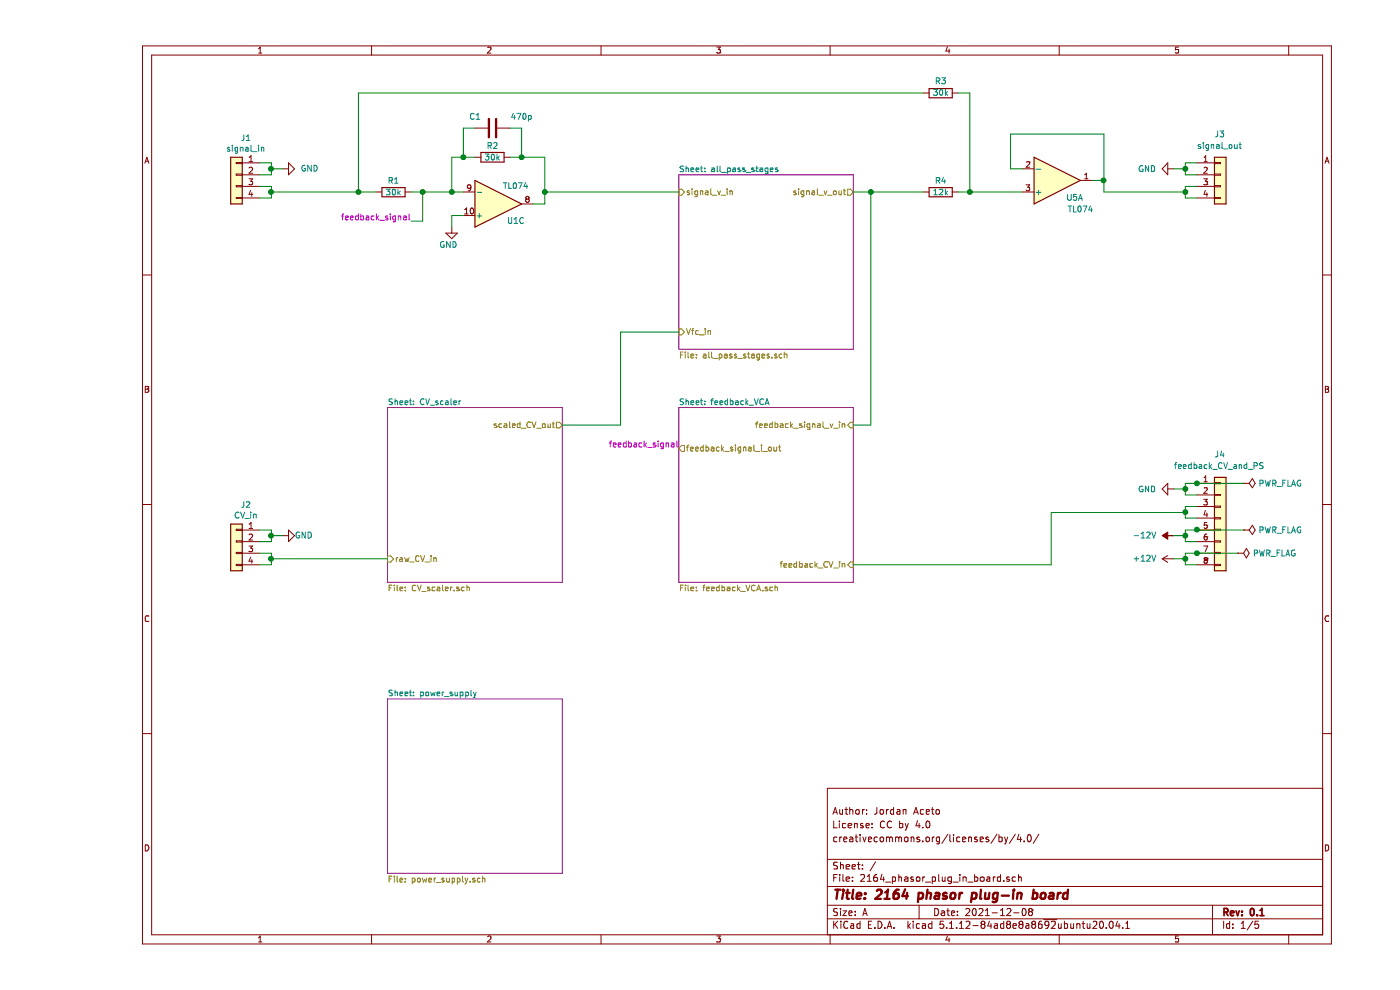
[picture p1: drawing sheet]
EESchema Schematic File Version 4
EELAYER 30 0
EELAYER END
$Descr A 11000 8500
encoding utf-8
Sheet 1 5
Title "2164 phasor plug-in board"
Date "2021-12-08"
Rev "0.1"
Comp ""
Comment1 "creativecommons.org/licenses/by/4.0/"
Comment2 "License: CC by 4.0"
Comment3 "Author: Jordan Aceto"
Comment4 ""
$EndDescr
Wire Wire Line
	1400 1700 1500 1700
Wire Wire Line
	1500 1600 1400 1600
Wire Wire Line
	1400 1500 1500 1500
Wire Wire Line
	1500 1500 1500 1450
Wire Wire Line
	1500 1400 1400 1400
Wire Wire Line
	9450 1400 9350 1400
Wire Wire Line
	9350 1400 9350 1450
Wire Wire Line
	9350 1500 9450 1500
Wire Wire Line
	9450 1600 9350 1600
Wire Wire Line
	9350 1700 9450 1700
Wire Wire Line
	9250 1450 9350 1450
Connection ~ 9350 1450
Wire Wire Line
	9350 1450 9350 1500
Wire Wire Line
	1500 1450 1600 1450
Connection ~ 1500 1450
Wire Wire Line
	1500 1450 1500 1400
Wire Wire Line
	9450 4450 9350 4450
Wire Wire Line
	9350 4350 9450 4350
Wire Wire Line
	9450 4550 9350 4550
Wire Wire Line
	9350 4550 9350 4600
Wire Wire Line
	9350 4650 9450 4650
Wire Wire Line
	9450 4750 9350 4750
Wire Wire Line
	9350 4750 9350 4800
Wire Wire Line
	9350 4850 9450 4850
Wire Wire Line
	9250 4600 9350 4600
Connection ~ 9350 4600
Wire Wire Line
	9350 4600 9350 4650
Wire Wire Line
	9250 4800 9350 4800
Connection ~ 9350 4800
Wire Wire Line
	9350 4800 9350 4850
Wire Wire Line
	9450 4150 9350 4150
Wire Wire Line
	9350 4150 9350 4200
Wire Wire Line
	9350 4250 9450 4250
Wire Wire Line
	9250 4200 9350 4200
Connection ~ 9350 4200
Wire Wire Line
	9350 4200 9350 4250
Wire Wire Line
	1400 4850 1500 4850
Wire Wire Line
	1500 4750 1400 4750
Wire Wire Line
	1400 4650 1500 4650
Wire Wire Line
	1500 4650 1500 4600
Wire Wire Line
	1500 4550 1400 4550
Wire Wire Line
	1500 4600 1600 4600
Connection ~ 1500 4600
Wire Wire Line
	1500 4600 1500 4550
Wire Wire Line
	1500 1600 1500 1650
Wire Wire Line
	1500 1650 2250 1650
Connection ~ 1500 1650
Wire Wire Line
	1500 1650 1500 1700
$Comp
L power:GND #PWR03
U 1 1
P 1600 4600
F 0 "#PWR03" H 1600 4350 50  0001 C CNN
F 1 "GND" V 1600 4500 50  0000 R CNN
F 2 "" H 1600 4600 50  0001 C CNN
F 3 "" H 1600 4600 50  0001 C CNN
	1    1600 4600
	0    -1   -1   0   
$EndComp
$Comp
L power:-12V #PWR048
U 1 1
P 9250 4600
F 0 "#PWR048" H 9250 4700 50  0001 C CNN
F 1 "-12V" V 9250 4850 50  0000 C CNN
F 2 "" H 9250 4600 50  0001 C CNN
F 3 "" H 9250 4600 50  0001 C CNN
	1    9250 4600
	0    -1   -1   0   
$EndComp
$Comp
L power:+12V #PWR049
U 1 1
P 9250 4800
F 0 "#PWR049" H 9250 4650 50  0001 C CNN
F 1 "+12V" V 9250 5050 50  0000 C CNN
F 2 "" H 9250 4800 50  0001 C CNN
F 3 "" H 9250 4800 50  0001 C CNN
	1    9250 4800
	0    -1   -1   0   
$EndComp
$Comp
L power:GND #PWR047
U 1 1
P 9250 4200
F 0 "#PWR047" H 9250 3950 50  0001 C CNN
F 1 "GND" V 9250 4050 50  0000 R CNN
F 2 "" H 9250 4200 50  0001 C CNN
F 3 "" H 9250 4200 50  0001 C CNN
	1    9250 4200
	0    1    1    0   
$EndComp
$Comp
L power:GND #PWR01
U 1 1
P 1600 1450
F 0 "#PWR01" H 1600 1200 50  0001 C CNN
F 1 "GND" V 1600 1300 50  0000 R CNN
F 2 "" H 1600 1450 50  0001 C CNN
F 3 "" H 1600 1450 50  0001 C CNN
	1    1600 1450
	0    -1   -1   0   
$EndComp
$Comp
L power:GND #PWR051
U 1 1
P 9250 1450
F 0 "#PWR051" H 9250 1200 50  0001 C CNN
F 1 "GND" V 9250 1300 50  0000 R CNN
F 2 "" H 9250 1450 50  0001 C CNN
F 3 "" H 9250 1450 50  0001 C CNN
	1    9250 1450
	0    1    1    0   
$EndComp
$Comp
L Device:R R1
U 1 1
P 2550 1650
F 0 "R1" V 2450 1650 50  0000 C CNN
F 1 "30k" V 2550 1650 50  0000 C CNN
F 2 "Resistor_SMD:R_0603_1608Metric" V 2480 1650 50  0001 C CNN
F 3 "~" H 2550 1650 50  0001 C CNN
	1    2550 1650
	0    1    1    0   
$EndComp
Wire Wire Line
	9350 1600 9350 1650
$Sheet
S 5000 1500 1500 1500
U 5F514F71
F0 "all_pass_stages" 50
F1 "all_pass_stages.sch" 50
F2 "Vfc_in" I L 5000 2850 50 
F3 "signal_v_in" I L 5000 1650 50 
F4 "signal_v_out" O R 6500 1650 50 
$EndSheet
$Sheet
S 5000 3500 1500 1500
U 5F7CDE5C
F0 "feedback_VCA" 50
F1 "feedback_VCA.sch" 50
F2 "feedback_signal_v_in" I R 6500 3650 50 
F3 "feedback_CV_in" I R 6500 4850 50 
F4 "feedback_signal_i_out" O L 5000 3850 50 
$EndSheet
Wire Wire Line
	9350 4350 9350 4400
$Sheet
S 2500 3500 1500 1500
U 5F8032E3
F0 "CV_scaler" 50
F1 "CV_scaler.sch" 50
F2 "raw_CV_in" I L 2500 4800 50 
F3 "scaled_CV_out" O R 4000 3650 50 
$EndSheet
Wire Wire Line
	1500 4750 1500 4800
$Sheet
S 2500 6000 1500 1500
U 5F817900
F0 "power_supply" 50
F1 "power_supply.sch" 50
$EndSheet
$Comp
L Connector_Generic:Conn_01x04 J1
U 1 1
P 1200 1500
F 0 "J1" H 1118 1817 50  0000 C CNN
F 1 "signal_in" H 1118 1726 50  0000 C CNN
F 2 "Connector_PinHeader_2.54mm:PinHeader_1x04_P2.54mm_Vertical" H 1200 1500 50  0001 C CNN
F 3 "~" H 1200 1500 50  0001 C CNN
	1    1200 1500
	-1   0    0    -1  
$EndComp
$Comp
L Connector_Generic:Conn_01x04 J2
U 1 1
P 1200 4650
F 0 "J2" H 1118 4967 50  0000 C CNN
F 1 "CV_in" H 1118 4876 50  0000 C CNN
F 2 "Connector_PinHeader_2.54mm:PinHeader_1x04_P2.54mm_Vertical" H 1200 4650 50  0001 C CNN
F 3 "~" H 1200 4650 50  0001 C CNN
	1    1200 4650
	-1   0    0    -1  
$EndComp
$Comp
L Connector_Generic:Conn_01x04 J3
U 1 1
P 9650 1500
F 0 "J3" H 9600 1850 50  0000 L CNN
F 1 "signal_out" H 9450 1750 50  0000 L CNN
F 2 "Connector_PinHeader_2.54mm:PinHeader_1x04_P2.54mm_Vertical" H 9650 1500 50  0001 C CNN
F 3 "~" H 9650 1500 50  0001 C CNN
	1    9650 1500
	1    0    0    -1  
$EndComp
$Comp
L Connector_Generic:Conn_01x08 J4
U 1 1
P 9650 4450
F 0 "J4" H 9600 5000 50  0000 L CNN
F 1 "feedback_CV_and_PS" H 9250 4900 50  0000 L CNN
F 2 "Connector_PinHeader_2.54mm:PinHeader_1x08_P2.54mm_Vertical" H 9650 4450 50  0001 C CNN
F 3 "~" H 9650 4450 50  0001 C CNN
	1    9650 4450
	1    0    0    -1  
$EndComp
Wire Wire Line
	3850 1650 5000 1650
Wire Wire Line
	8650 1650 9350 1650
Connection ~ 9350 1650
Wire Wire Line
	9350 1650 9350 1700
Wire Wire Line
	6500 3650 6650 3650
Wire Wire Line
	6650 3650 6650 1650
Wire Wire Line
	6500 1650 6650 1650
Connection ~ 6650 1650
Wire Wire Line
	6650 1650 7100 1650
Wire Wire Line
	6500 4850 8200 4850
Wire Wire Line
	8200 4850 8200 4400
Wire Wire Line
	8200 4400 9350 4400
Connection ~ 9350 4400
Wire Wire Line
	9350 4400 9350 4450
Wire Wire Line
	1500 4800 2500 4800
Connection ~ 1500 4800
Wire Wire Line
	1500 4800 1500 4850
Text Label 5000 3850 2    50   ~ 0
feedback_signal
Text Label 2700 1900 2    50   ~ 0
feedback_signal
Wire Wire Line
	2700 1900 2800 1900
Wire Wire Line
	2800 1900 2800 1650
Connection ~ 2800 1650
Wire Wire Line
	2800 1650 2700 1650
Wire Wire Line
	4000 3650 4500 3650
Wire Wire Line
	4500 3650 4500 2850
Wire Wire Line
	4500 2850 5000 2850
$Comp
L Device:R R2
U 1 1
P 3400 1350
AR Path="/5F96ACD6" Ref="R2"  Part="1" 
AR Path="/5F40097B/5F96ACD6" Ref="R?"  Part="1" 
F 0 "R2" V 3300 1350 50  0000 C CNN
F 1 "30k" V 3400 1350 50  0000 C CNN
F 2 "Resistor_SMD:R_0603_1608Metric" V 3330 1350 50  0001 C CNN
F 3 "~" H 3400 1350 50  0001 C CNN
	1    3400 1350
	0    1    1    0   
$EndComp
Wire Wire Line
	3050 1850 3050 1950
Wire Wire Line
	3150 1650 3050 1650
Wire Wire Line
	3050 1650 3050 1350
Wire Wire Line
	3050 1350 3150 1350
Connection ~ 3050 1650
Wire Wire Line
	3550 1350 3650 1350
Wire Wire Line
	3850 1750 3750 1750
Wire Wire Line
	3050 1850 3150 1850
$Comp
L Device:C C1
U 1 1
P 3400 1100
AR Path="/5F96ACE4" Ref="C1"  Part="1" 
AR Path="/5F40097B/5F96ACE4" Ref="C?"  Part="1" 
F 0 "C1" V 3300 950 50  0000 C CNN
F 1 "470p" V 3300 1350 50  0000 C CNN
F 2 "Capacitor_SMD:C_0603_1608Metric" H 3438 950 50  0001 C CNN
F 3 "~" H 3400 1100 50  0001 C CNN
	1    3400 1100
	0    1    1    0   
$EndComp
Wire Wire Line
	3250 1100 3150 1100
Wire Wire Line
	3150 1100 3150 1350
Connection ~ 3150 1350
Wire Wire Line
	3150 1350 3250 1350
Wire Wire Line
	3550 1100 3650 1100
Wire Wire Line
	3650 1100 3650 1350
Connection ~ 3650 1350
Wire Wire Line
	3650 1350 3850 1350
$Comp
L power:GND #PWR02
U 1 1
P 3050 1950
AR Path="/5F96ACF2" Ref="#PWR02"  Part="1" 
AR Path="/5F40097B/5F96ACF2" Ref="#PWR?"  Part="1" 
F 0 "#PWR02" H 3050 1700 50  0001 C CNN
F 1 "GND" H 3100 1800 50  0000 R CNN
F 2 "" H 3050 1950 50  0001 C CNN
F 3 "" H 3050 1950 50  0001 C CNN
	1    3050 1950
	1    0    0    -1  
$EndComp
$Comp
L Amplifier_Operational:TL074 U1
U 3 1
P 3450 1750
AR Path="/5F96ACF8" Ref="U1"  Part="3" 
AR Path="/5F40097B/5F96ACF8" Ref="U?"  Part="1" 
F 0 "U1" H 3600 1900 50  0000 C CNN
F 1 "TL074" H 3600 1600 50  0000 C CNN
F 2 "Package_SO:TSSOP-14_4.4x5mm_P0.65mm" H 3400 1850 50  0001 C CNN
F 3 "http://www.ti.com/lit/ds/symlink/tl071.pdf" H 3500 1950 50  0001 C CNN
	3    3450 1750
	1    0    0    1   
$EndComp
Wire Wire Line
	3850 1350 3850 1650
Wire Wire Line
	2800 1650 3050 1650
Connection ~ 3850 1650
Wire Wire Line
	3850 1650 3850 1750
$Comp
L Amplifier_Operational:TL074 U5
U 1 1
P 8250 1550
AR Path="/5F978E08" Ref="U5"  Part="1" 
AR Path="/5F4B7AF9/5F978E08" Ref="U?"  Part="2" 
F 0 "U5" H 8400 1700 50  0000 C CNN
F 1 "TL074" H 8450 1800 50  0000 C CNN
F 2 "Package_SO:TSSOP-14_4.4x5mm_P0.65mm" H 8200 1650 50  0001 C CNN
F 3 "http://www.ti.com/lit/ds/symlink/tl071.pdf" H 8300 1750 50  0001 C CNN
	1    8250 1550
	1    0    0    1   
$EndComp
Wire Wire Line
	7500 1650 7950 1650
Connection ~ 7500 1650
Wire Wire Line
	7500 1650 7400 1650
Wire Wire Line
	7500 800  7500 1650
Wire Wire Line
	7400 800  7500 800 
Wire Wire Line
	7950 1450 7850 1450
Wire Wire Line
	7850 1450 7850 1150
Wire Wire Line
	8650 1550 8550 1550
Wire Wire Line
	8650 1550 8650 1150
Wire Wire Line
	7850 1150 8650 1150
$Comp
L Device:R R3
U 1 1
P 7250 800
AR Path="/5F978DF8" Ref="R3"  Part="1" 
AR Path="/5F4B7AF9/5F978DF8" Ref="R?"  Part="1" 
F 0 "R3" V 7350 800 50  0000 C CNN
F 1 "30k" V 7250 800 50  0000 C CNN
F 2 "Resistor_SMD:R_0603_1608Metric" V 7180 800 50  0001 C CNN
F 3 "~" H 7250 800 50  0001 C CNN
	1    7250 800 
	0    -1   -1   0   
$EndComp
$Comp
L Device:R R4
U 1 1
P 7250 1650
AR Path="/5F978DF2" Ref="R4"  Part="1" 
AR Path="/5F4B7AF9/5F978DF2" Ref="R?"  Part="1" 
F 0 "R4" V 7150 1650 50  0000 C CNN
F 1 "12k" V 7250 1650 50  0000 C CNN
F 2 "Resistor_SMD:R_0603_1608Metric" V 7180 1650 50  0001 C CNN
F 3 "~" H 7250 1650 50  0001 C CNN
	1    7250 1650
	0    1    1    0   
$EndComp
Wire Wire Line
	8650 1650 8650 1550
Connection ~ 8650 1550
Wire Wire Line
	2250 1650 2250 800 
Wire Wire Line
	2250 800  7100 800 
Connection ~ 2250 1650
Wire Wire Line
	2250 1650 2400 1650
$Comp
L power:PWR_FLAG #FLG0101
U 1 1
P 9850 4150
F 0 "#FLG0101" H 9850 4225 50  0001 C CNN
F 1 "PWR_FLAG" V 9850 4278 50  0000 L CNN
F 2 "" H 9850 4150 50  0001 C CNN
F 3 "~" H 9850 4150 50  0001 C CNN
	1    9850 4150
	0    1    1    0   
$EndComp
$Comp
L power:PWR_FLAG #FLG0102
U 1 1
P 9850 4550
F 0 "#FLG0102" H 9850 4625 50  0001 C CNN
F 1 "PWR_FLAG" V 9850 4678 50  0000 L CNN
F 2 "" H 9850 4550 50  0001 C CNN
F 3 "~" H 9850 4550 50  0001 C CNN
	1    9850 4550
	0    1    1    0   
$EndComp
$Comp
L power:PWR_FLAG #FLG0103
U 1 1
P 9800 4750
F 0 "#FLG0103" H 9800 4825 50  0001 C CNN
F 1 "PWR_FLAG" V 9800 4878 50  0000 L CNN
F 2 "" H 9800 4750 50  0001 C CNN
F 3 "~" H 9800 4750 50  0001 C CNN
	1    9800 4750
	0    1    1    0   
$EndComp
Wire Wire Line
	9800 4750 9450 4750
Connection ~ 9450 4750
Wire Wire Line
	9850 4550 9450 4550
Connection ~ 9450 4550
Wire Wire Line
	9850 4150 9450 4150
Connection ~ 9450 4150
$EndSCHEMATC
